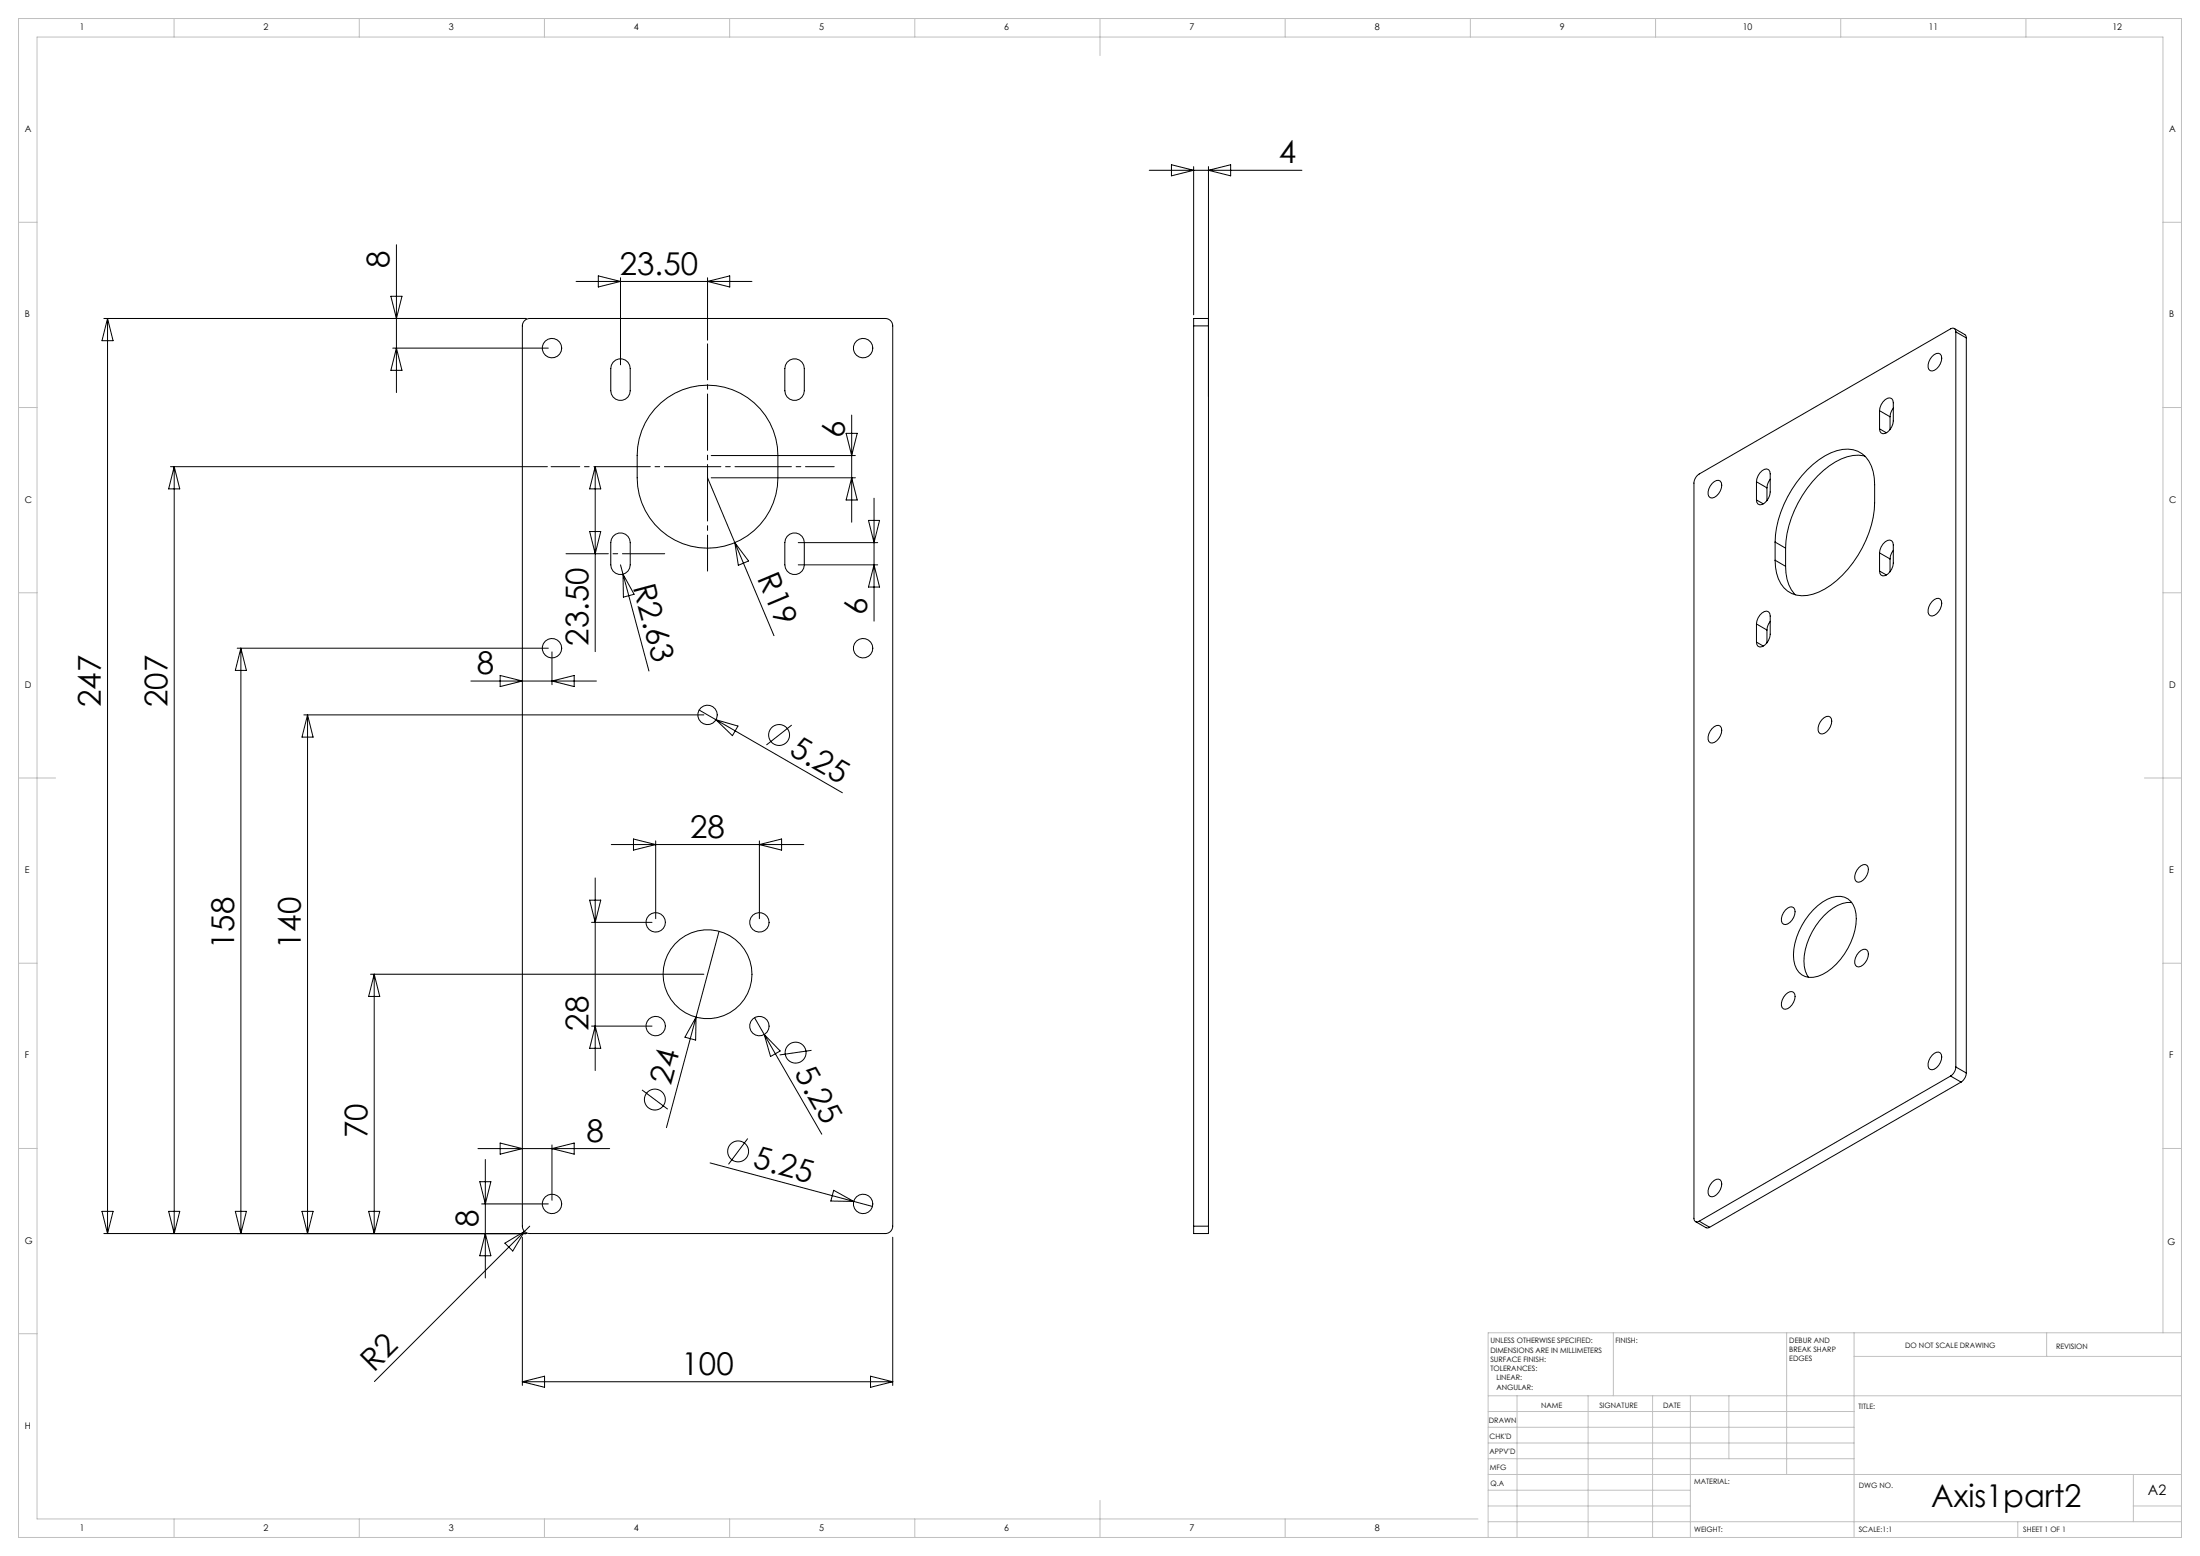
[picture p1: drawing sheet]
<svg xmlns="http://www.w3.org/2000/svg" width="594mm" height="420mm" viewBox="0 0 594 420" stroke-linecap="round" stroke-linejoin="round" font-family="sans-serif">
<g fill="none" stroke="#000" stroke-width=".27">
<path d="M310.3 46h41.2M316.3 44.5l6 1.5-6 1.5zM322.3 45v40M326.3 45v286M326.3 46l6-1.5v3zM105.5 80h3l-1.5 6zM107 66.1v39.9M155.5 76h47.5M161.5 74.5l6 1.5-6 1.5zM167.5 75v23.5M191 75v16.8M191 76l6-1.5v3z"/>
<path d="M28 86h114M29 86v247M29 86l1.5 6h-3zM106 94h42M107 94l1.5 6h-3zM141.6 86.6l.7-.5 .7-.1h96a2 2 0 0 1 2 2v243a2 2 0 0 1-2 2h-96a2 2 0 0 1-2-2v-243l.2-.8zM165.5 97.8a2.62 2.62 0 0 1 2.9-.8 2.62 2.62 0 0 1 1.8 2.5v6a2.63 2.63 0 0 1-2.7 2.6 2.63 2.63 0 0 1-2.6-2.6v-6l.2-.9zM212.5 97.8a2.62 2.62 0 0 1 2.9-.8 2.62 2.62 0 0 1 1.8 2.5v6a2.63 2.63 0 0 1-2.7 2.6 2.63 2.63 0 0 1-2.6-2.6v-6l.2-.9zM322.3 86h4v2h-4zM322.3 88v243M521.7 96.2a1.45 1.45 0 0 1 2.5-.2 3.6 3.6 0 0 1-2.5 4.1 1.22 1.22 0 0 1-1.1-1.7l.2-.7zM527.7 88.7l2.8 1.6 .4 .9"/>
<path d="M528.1 89.6a.86 .86 0 0 0-.4-.9 .86 .86 0 0 0-1 .1l-67.9 39.2a3.1 3.1 0 0 0-1.4 2.4v198.4a.86 .86 0 0 0 .4 .9 .86 .86 0 0 0 1-.1M528.1 89.6v198.4M528.1 89.6l2.8 1.6M530.9 91.2v198.4M176.8 110.4a19 19 0 0 1 21-5.2 19 19 0 0 1 12.2 17.8v6a19 19 0 0 1-19 19 19 19 0 0 1-19-19v-6a19 19 0 0 1 4.8-12.6zM228.5 117h3l-1.5 6zM230 112v29M507.5 110.9a3.5 3.5 0 0 1 2.8-3.5l.5 .2 .3 .4 .1 .7v4.9a3.5 3.5 0 0 1-2.8 3.5l-.5-.2-.3-.5-.1-.6M507.5 110.9v4.9M507.5 110.9l2.8 1.6M507.5 115.8l1.8 1M510.3 112.5v3.5"/>
<path d="M511.2 110.2l-.8 1.5-.1 .8M46 126h101.8M47 126v207M47 126l1.5 6h-3zM160.7 126l1.5 6h-3zM160.7 126v49.9M191 129l18 42.6M192 129h38.9M192 123h38.9M230 129l1.5 6h-3zM236 134.5v33.2M462.3 130.5a1.45 1.45 0 0 1 2.5-.2 3.6 3.6 0 0 1-2.5 4.1 1.22 1.22 0 0 1-1.1-1.7l.6-1.5z"/>
<path d="M474.2 130a3.5 3.5 0 0 1 2.8-3.4l.5 .2 .3 .4 .2 .7v4.9a3.5 3.5 0 0 1-2.8 3.5l-.5-.2-.3-.5-.2-.7M474.2 130v4.9M474.2 130l2.9 1.7M474.2 134.9l1.9 1.1M477.1 131.7v3.4M478 129.3l-.8 1.6-.1 .8M503.5 123.1a10.4 10.4 0 0 0-8 1.6 29.7 29.7 0 0 0-13.4 23.3M159.2 143.5h3l-1.5 6zM165.5 144.8a2.62 2.62 0 0 1 2.9-.8 2.62 2.62 0 0 1 1.8 2.5v6a2.63 2.63 0 0 1-2.7 2.6 2.63 2.63 0 0 1-2.6-2.6v-6l.2-.9zM167.5 152.5l7.7 28.6M168.2 155l3 5.4-2.9 .8zM198.4 146.5l3.7 4.9-2.8 1.2z"/>
<path d="M212.5 144.8a2.62 2.62 0 0 1 2.9-.8 2.62 2.62 0 0 1 1.8 2.5v6a2.63 2.63 0 0 1-2.7 2.6 2.63 2.63 0 0 1-2.6-2.6v-6l.2-.9zM215.5 152.5h21.5M215.5 146.5h21.5M234.5 140.5h3l-1.5 6zM236 152.5l1.5 6h-3zM479.3 146.3a29.7 29.7 0 0 1 13.4-23.2 9.9 9.9 0 0 1 8.9-1.3 8.3 8.3 0 0 1 4.5 7.2 32 32 0 0 1-2.3 16.9 27.9 27.9 0 0 1-12.7 13.9 8 8 0 0 1-9.4-1.1 10.5 10.5 0 0 1-2.4-7.5M479.3 146.3v4.9M479.3 151.2l2.8 1.7M479.3 146.3l2.8 1.7M482.1 152.9a10.4 10.4 0 0 0 2.6 7.7M482.1 148v4.9M507.5 149.2a3.5 3.5 0 0 1 2.8-3.4l.5 .2 .3 .4 .1 .7v4.9a3.5 3.5 0 0 1-2.8 3.5l-.5-.2-.3-.5-.1-.7"/>
<path d="M507.5 149.2v4.9M507.5 149.2l2.8 1.7M507.5 154.1l1.8 1.1M510.3 150.9v3.4M511.2 148.5l-.8 1.6-.1 .8M64 175h84M65 175v158M65 175l1.5 6h-3zM149 176v8.8M474.2 168.4a3.5 3.5 0 0 1 2.8-3.4l.5 .2 .3 .4 .2 .7v4.9a3.5 3.5 0 0 1-2.8 3.4l-.5-.2-.3-.4-.2-.7M474.2 168.4v4.9M474.2 168.4l2.9 1.7"/>
<path d="M474.2 173.3l1.9 1.1M477.1 170.1v3.4M478 167.7l-.8 1.6-.1 .8M521.7 162.4a1.45 1.45 0 0 1 2.5-.2 3.6 3.6 0 0 1-2.5 4.1 1.22 1.22 0 0 1-1.1-1.7l.6-1.6zM82 193h108M83 193v140M83 193l1.5 6h-3zM127.1 183.8h33.9M135 182.3l6 1.5-6 1.5zM149 183.8l6-1.5v3zM188.8 191.7l38.6 22.3M193.3 194.3l5.9 1.7-1.5 2.6z"/>
<path d="M213.8 195.7l-6.9 5.4M462.3 196.6a1.45 1.45 0 0 1 2.5-.1 3.6 3.6 0 0 1-2.5 4.1 1.22 1.22 0 0 1-1.1-1.7l.2-.8zM492 194.2a1.45 1.45 0 0 1 2.5-.2 3.6 3.6 0 0 1-2.5 4.1 1.22 1.22 0 0 1-1.1-1.7l.2-.7zM160.7 237v52M165 228h52M171 226.5l6 1.5-6 1.5zM177 227v21M205 227v21M205 228l6-1.5v3zM501.9 234.2a1.45 1.45 0 0 1 2.5-.2 3.6 3.6 0 0 1-2.5 4.1 1.22 1.22 0 0 1-1.1-1.7l.2-.7zM159.2 243h3l-1.5 6zM159.7 249h16.3"/>
<path d="M194.1 251.4l-14.2 53M482.1 245.6a1.45 1.45 0 0 1 2.5-.1 3.6 3.6 0 0 1-2.5 4.1 1.22 1.22 0 0 1-1.1-1.7l.6-1.6zM489.6 245.6a9.9 9.9 0 0 1 7.4-3.6 4.8 4.8 0 0 1 4.1 4.6 18.2 18.2 0 0 1-9 16.4 5 5 0 0 1-7-1.4 11.7 11.7 0 0 1 .6-10.2 20.2 20.2 0 0 1 3.9-5.8zM500 243.6a8.4 8.4 0 0 0-6.3 2.5 18.3 18.3 0 0 0-6.5 14.7l.2 1.3 .9 1.7M501.9 257.1a1.45 1.45 0 0 1 2.5-.2 3.6 3.6 0 0 1-2.5 4.1 1.22 1.22 0 0 1-1.1-1.7l.2-.8zM100 263h90M101 263v70M101 263l1.5 6h-3zM159.7 277h16.3M160.7 277l1.5 6h-3zM187.9 274.6l-.1 6.1-2.9-.7zM203.7 274.7l18.2 31.4"/>
<path d="M206.3 279.2l4.3 4.5-2.6 1.5zM482.1 268.5a1.45 1.45 0 0 1 2.5-.2 3.6 3.6 0 0 1-2.5 4.1 1.22 1.22 0 0 1-1.1-1.7l.6-1.5zM173.3 294.2l7 5.2M219.1 283.5l-8.6 1.2M521.7 284.8a1.45 1.45 0 0 1 2.5-.1 3.6 3.6 0 0 1-2.5 4.1 1.22 1.22 0 0 1-1.1-1.7l.6-1.6zM526.7 290.4l-67.9 39.2M526.7 290.4l2.8 1.7M528.1 288a3.1 3.1 0 0 1-1.4 2.4M528.1 288l2.8 1.6M529.5 292.1l-67.9 39.2M530.9 289.6a3.1 3.1 0 0 1-1.4 2.5M129 310h35.6"/>
<path d="M129.5 319h3l-1.5 6zM131 313v32M135 308.5l6 1.5-6 1.5zM149 309v15M149 310l6-1.5v3zM191.7 313.9l38.8 10.4M201.9 307.3l-5.2 7M462.3 319.1a1.45 1.45 0 0 1 2.5-.2 3.6 3.6 0 0 1-2.5 4.1 1.22 1.22 0 0 1-1.1-1.6l.2-.8zM27.5 327h3l-1.5 6zM28 333h114M45.5 327h3l-1.5 6zM63.5 327h3l-1.5 6z"/>
<path d="M81.5 327h3l-1.5 6zM99.5 327h3l-1.5 6zM130 325h18M131 333l1.5 6h-3zM136.3 335.6l5.3-3.2-3.2 5.3zM141 334v40M143 331l-41.9 41.9M225.1 321.3l5.4 3-6.2-.1zM230.5 324.3l5.1 1.3M241 334v40M322.3 331v2h4v-2M322.3 331h4"/>
<path d="M457.8 329.7l2.8 1.7 1-.1M458.8 329.6l2.8 1.7M141 373h100M141 373l6-1.5v3zM235 371.5l6 1.5-6 1.5z"/>
<circle cx="149" cy="94" r="2.63"/>
<circle cx="233" cy="94" r="2.63"/>
<circle cx="149" cy="175" r="2.63"/>
<circle cx="233" cy="175" r="2.63"/>
<circle cx="191" cy="193" r="2.63"/>
<circle cx="210.4" cy="198.4" r="2.82"/>
<circle cx="177" cy="249" r="2.63"/>
<circle cx="205" cy="249" r="2.63"/>
<circle cx="177" cy="277" r="2.63"/>
<circle cx="191" cy="263" r="12"/>
<circle cx="205" cy="277" r="2.63"/>
<circle cx="176.8" cy="296.8" r="2.82"/>
<circle cx="214.8" cy="284.1" r="2.82"/>
<circle cx="199.3" cy="310.8" r="2.82"/>
<circle cx="149" cy="325" r="2.63"/>
<circle cx="233" cy="325" r="2.63"/>
</g>
<path d="M225.2 126h-76.4" fill="none" stroke="#000" stroke-width=".27" stroke-dasharray="15.2 1.3 1.3 1.3" stroke-dashoffset="7.5"/>
<path d="M191 154.2v-61.4" fill="none" stroke="#000" stroke-width=".27" stroke-dasharray="15.2 1.3 1.3 1.3" stroke-dashoffset="5.5"/>
<path d="M179.5 149.5h-26.7" fill="none" stroke="#000" stroke-width=".27" stroke-dasharray="15.2 1.3 1.3 1.3" stroke-dashoffset="3.8"/>
<g fill="none" stroke="#c0c0c0" stroke-width=".27">
<path d="M5 5h584v410h-584zM47 5v5M97 5v5M147 5v5M197 5v5M247 5v5M297 5v10M347 5v5M397 5v5M447 5v5M497 5v5M547 5v5"/>
<path d="M5 60h5M584 60h5M5 110h5M584 110h5M5 160h5M584 160h5M5 210h10M579 210h10M5 260h5M584 260h5M5 310h5M584 310h5"/>
<path d="M5 360h5M435.6 359.7v17M482.4 359.7v38.3M500.6 359.7v55.3M552.6 359.7v6.4M584 359.7v-349.7h-574v400h389.1M589 359.7h-187.2v55.3M401.8 376.7h187.2M409.6 376.7v38.3M428.8 376.7v38.3M446.2 376.7v38.3M456.4 376.7v38.3"/>
<path d="M466.8 376.7v17M500.6 366.1h88.4M401.8 393.7h98.8M401.8 389.5h98.8M401.8 385.2h98.8M401.8 381h98.8M401.8 398h187.2M576 398v12.7M47 410v5M97 410v5M147 410v5M197 410v5"/>
<path d="M247 410v5M297 405v10M347 410v5M401.8 410.7h187.2M401.8 406.5h54.6M401.8 402.2h54.6M544.8 410.7v4.3M576 406.5h13"/>
</g>
<g font-size="8.5">
<text x="345.3" y="44.1">4</text>
<text x="105.2" y="72.3" transform="rotate(-90 105.2 72.3)">8</text>
<text x="167.4" y="74.1">23.50</text>
<text x="228.1" y="118.3" transform="rotate(-90 228.1 118.3)">6</text>
<text x="170.8" y="158.4" transform="rotate(75 170.8 158.4)">R2.63</text>
<text x="204.4" y="156.1" transform="rotate(67 204.4 156.1)">R19</text>
<text x="234.1" y="166.1" transform="rotate(-90 234.1 166.1)">6</text>
<text x="158.9" y="174.3" transform="rotate(-90 158.9 174.3)">23.50</text>
<text x="128.7" y="182">8</text>
<text x="27.2" y="190.8" transform="rotate(-90 27.2 190.8)">247</text>
<text x="45.2" y="190.8" transform="rotate(-90 45.2 190.8)">207</text>
<text x="212.8" y="203.5" transform="rotate(30 212.8 203.5)">5.25</text>
<text x="186.4" y="226.1">28</text>
<text x="63.2" y="256.2" transform="rotate(-90 63.2 256.2)">158</text>
<text x="81.2" y="256.2" transform="rotate(-90 81.2 256.2)">140</text>
<text x="158.9" y="278.2" transform="rotate(-90 158.9 278.2)">28</text>
<text x="181.1" y="293.1" transform="rotate(-75 181.1 293.1)">24</text>
<text x="214.4" y="289.8" transform="rotate(60 214.4 289.8)">5.25</text>
<text x="99.2" y="307.2" transform="rotate(-90 99.2 307.2)">70</text>
<text x="158.4" y="308.2">8</text>
<text x="203" y="315.1" transform="rotate(15 203 315.1)">5.25</text>
<text x="129.2" y="331.3" transform="rotate(-90 129.2 331.3)">8</text>
<text x="100.9" y="370.5" transform="rotate(-45 100.9 370.5)">R2</text>
<text x="184" y="371.1">100</text>
<text x="521.4" y="406.7">Axis1part2</text>
</g>
<text font-size="3.9" x="579.9" y="403.6">A2</text>
<g font-size="2.5">
<text x="21.6" y="8.2">1</text>
<text x="71.2" y="8.2">2</text>
<text x="121.2" y="8.2">3</text>
<text x="171.2" y="8.2">4</text>
<text x="221.2" y="8.2">5</text>
<text x="271.2" y="8.2">6</text>
<text x="321.2" y="8.2">7</text>
<text x="371.2" y="8.2">8</text>
<text x="421.2" y="8.2">9</text>
<text x="470.5" y="8.2">10</text>
<text x="520.8" y="8.2">11</text>
<text x="570.3" y="8.2">12</text>
<text x="6.7" y="35.7">A</text>
<text x="585.7" y="35.7">A</text>
<text x="6.7" y="85.7">B</text>
<text x="585.7" y="85.7">B</text>
<text x="6.7" y="135.7">C</text>
<text x="585.7" y="135.7">C</text>
<text x="6.7" y="185.7">D</text>
<text x="585.7" y="185.7">D</text>
<text x="6.7" y="235.7">E</text>
<text x="585.7" y="235.7">E</text>
<text x="6.7" y="285.7">F</text>
<text x="585.7" y="285.7">F</text>
<text x="6.7" y="335.7">G</text>
<text x="585.2" y="336">G</text>
<text x="6.7" y="385.7">H</text>
<text x="21.6" y="413.2">1</text>
<text x="71.2" y="413.2">2</text>
<text x="121.2" y="413.2">3</text>
<text x="171.2" y="413.2">4</text>
<text x="221.2" y="413.2">5</text>
<text x="271.2" y="413.2">6</text>
<text x="321.2" y="413.2">7</text>
<text x="371.2" y="413.2">8</text>
</g>
<g font-size="2">
<text x="402.4" y="362.6">UNLESS OTHERWISE SPECIFIED:</text>
<text x="402.4" y="365.1">DIMENSIONS ARE IN MILLIMETERS</text>
<text x="436.2" y="362.6">FINISH:</text>
<text x="483.1" y="362.5">DEBUR AND</text>
<text x="483.1" y="365">BREAK SHARP</text>
<text x="514.4" y="364">DO NOT SCALE DRAWING</text>
<text x="555.1" y="364.2">REVISION</text>
<text x="402.4" y="367.6">SURFACE FINISH:</text>
<text x="402.4" y="370.1">TOLERANCES:</text>
<text x="483.1" y="367.5">EDGES</text>
<text x="404" y="372.6">LINEAR:</text>
<text x="404" y="375.1">ANGULAR:</text>
<text x="416.1" y="380">NAME</text>
<text x="431.8" y="379.9">SIGNATURE</text>
<text x="449" y="379.9">DATE</text>
<text x="501.8" y="380.2">TITLE:</text>
<text x="402" y="384.1">DRAWN</text>
<text x="402.2" y="388.3">CHK'D</text>
<text x="402.2" y="392.4">APPV'D</text>
<text x="402.3" y="396.8">MFG</text>
<text x="402.5" y="401.1">Q.A</text>
<text x="457.4" y="400.5">MATERIAL:</text>
<text x="501.9" y="401.6">DWG NO.</text>
<text x="457.4" y="413.5">WEIGHT:</text>
<text x="501.9" y="413.6">SCALE:1:1</text>
<text x="546.3" y="413.6">SHEET 1 OF 1</text>
</g>
</svg>
